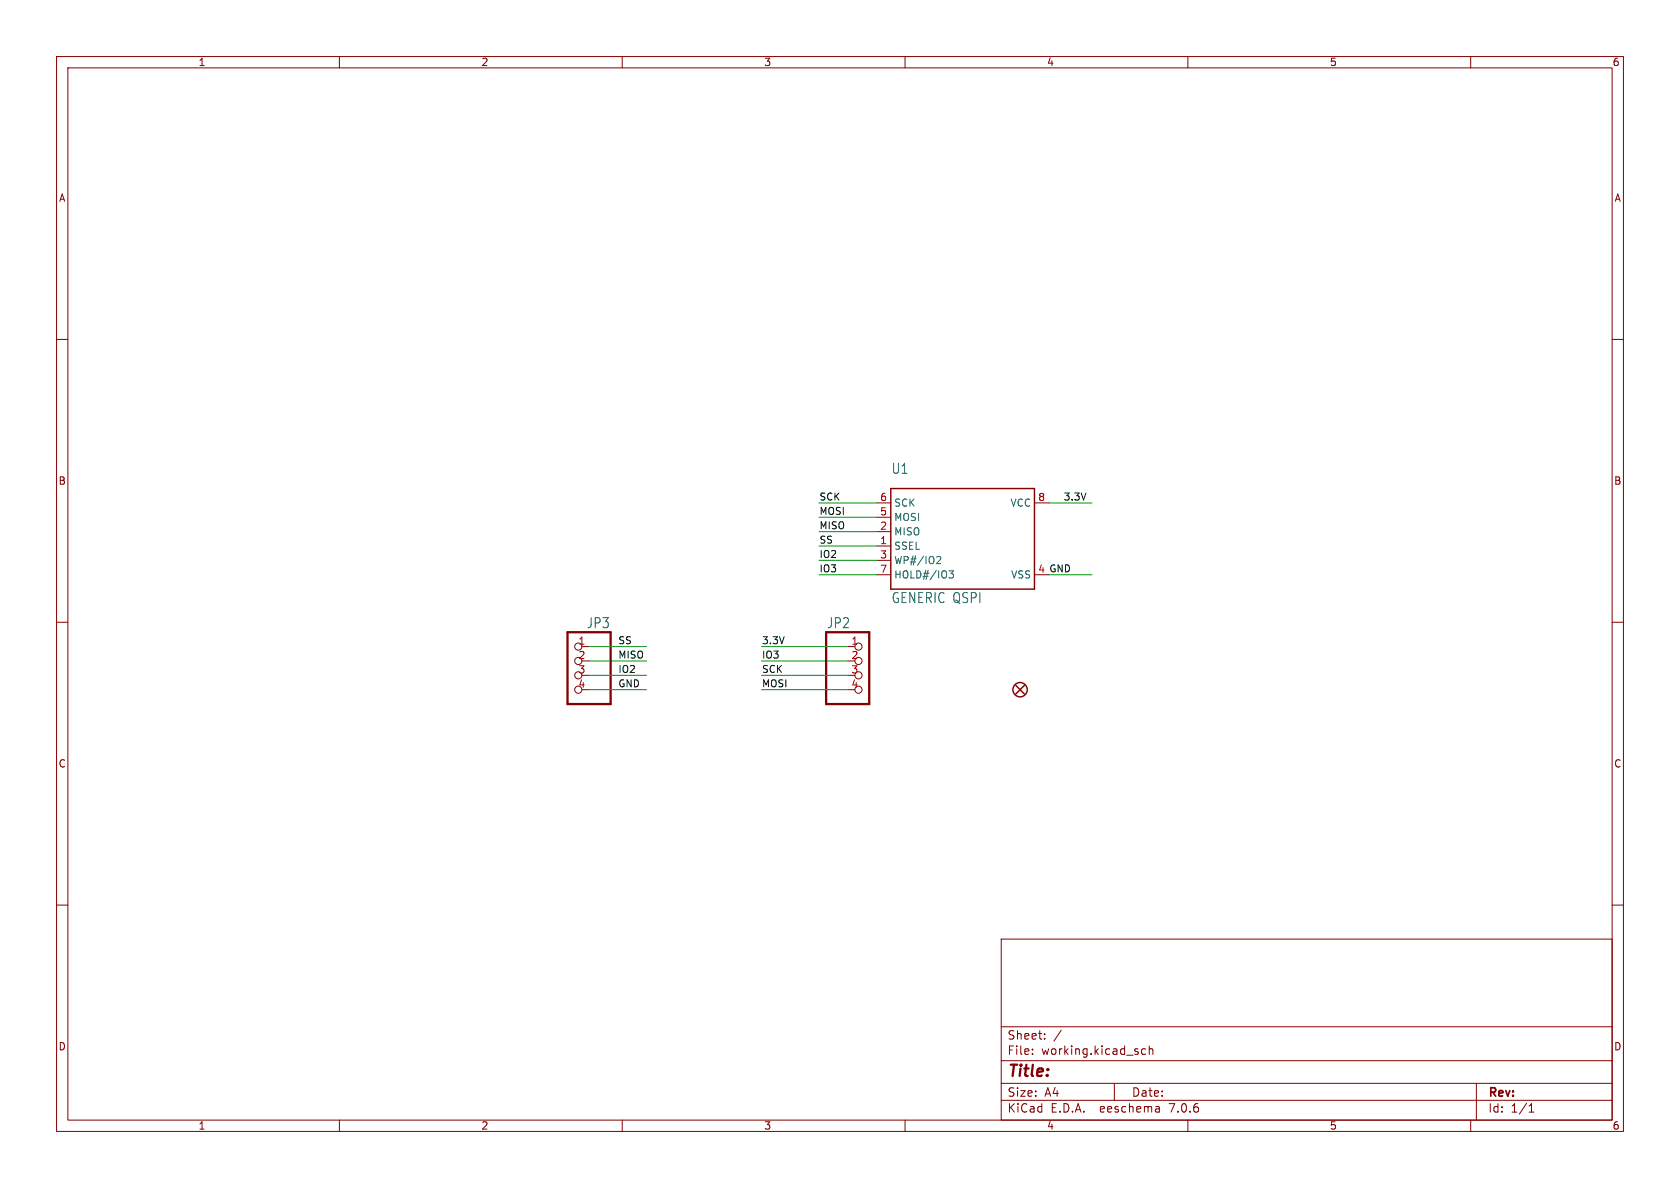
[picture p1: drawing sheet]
(kicad_sch (version 20230121) (generator eeschema)

 (paper "A4")

 (lib_symbols
  (symbol "working-eagle-import:FIDUCIAL_1MM" (in_bom yes) (on_board yes)
   (property "Reference" "FID" (at 0 0 0) (effects (font (size 1.27 1.27)) hide))
   (property "Value" "" (at 0 0 0) (effects (font (size 1.27 1.27)) hide))
   (property "Footprint" "working:FIDUCIAL_1MM" (at 0 0 0) (effects (font (size 1.27 1.27)) hide))
   (property "Datasheet" "" (at 0 0 0) (effects (font (size 1.27 1.27)) hide))
   (property "ki_locked" "" (at 0 0 0) (effects (font (size 1.27 1.27))))
   (symbol "FIDUCIAL_1MM_1_0"
    (polyline (pts (xy -0.762 0.762) (xy 0.762 -0.762)) (stroke (width 0.254) (type solid)) (fill (type none)))
    (polyline (pts (xy 0.762 0.762) (xy -0.762 -0.762)) (stroke (width 0.254) (type solid)) (fill (type none)))
    (circle (center 0 0) (radius 1.27) (stroke (width 0.254) (type solid)) (fill (type none)))))
  (symbol "working-eagle-import:HEADER-1X476MIL" (in_bom yes) (on_board yes)
   (property "Reference" "JP" (at -6.35 8.255 0) (effects (font (size 1.778 1.5113)) (justify left bottom)))
   (property "Value" "" (at -6.35 -7.62 0) (effects (font (size 1.778 1.5113)) (justify left bottom)))
   (property "Footprint" "working:1X04_ROUND_76" (at 0 0 0) (effects (font (size 1.27 1.27)) hide))
   (property "Datasheet" "" (at 0 0 0) (effects (font (size 1.27 1.27)) hide))
   (property "ki_locked" "" (at 0 0 0) (effects (font (size 1.27 1.27))))
   (symbol "HEADER-1X476MIL_1_0"
    (polyline (pts (xy -6.35 -5.08) (xy 1.27 -5.08)) (stroke (width 0.4064) (type solid)) (fill (type none)))
    (polyline (pts (xy -6.35 7.62) (xy -6.35 -5.08)) (stroke (width 0.4064) (type solid)) (fill (type none)))
    (polyline (pts (xy 1.27 -5.08) (xy 1.27 7.62)) (stroke (width 0.4064) (type solid)) (fill (type none)))
    (polyline (pts (xy 1.27 7.62) (xy -6.35 7.62)) (stroke (width 0.4064) (type solid)) (fill (type none)))
    (pin passive inverted (at -2.54 5.08 0) (length 2.54) (name "1" (effects (font (size 0 0)))) (number "1" (effects (font (size 1.27 1.27)))))
    (pin passive inverted (at -2.54 2.54 0) (length 2.54) (name "2" (effects (font (size 0 0)))) (number "2" (effects (font (size 1.27 1.27)))))
    (pin passive inverted (at -2.54 0 0) (length 2.54) (name "3" (effects (font (size 0 0)))) (number "3" (effects (font (size 1.27 1.27)))))
    (pin passive inverted (at -2.54 -2.54 0) (length 2.54) (name "4" (effects (font (size 0 0)))) (number "4" (effects (font (size 1.27 1.27)))))))
  (symbol "working-eagle-import:SPIFLASH_8PIN208MIL" (in_bom yes) (on_board yes)
   (property "Reference" "U" (at -12.7 12.7 0) (effects (font (size 1.778 1.5113)) (justify left bottom)))
   (property "Value" "" (at -12.7 -10.16 0) (effects (font (size 1.778 1.5113)) (justify left bottom)))
   (property "Footprint" "working:SOIC8_208MIL" (at 0 0 0) (effects (font (size 1.27 1.27)) hide))
   (property "Datasheet" "" (at 0 0 0) (effects (font (size 1.27 1.27)) hide))
   (property "ki_locked" "" (at 0 0 0) (effects (font (size 1.27 1.27))))
   (symbol "SPIFLASH_8PIN208MIL_1_0"
    (polyline (pts (xy -12.7 -7.62) (xy -12.7 10.16)) (stroke (width 0.254) (type solid)) (fill (type none)))
    (polyline (pts (xy -12.7 10.16) (xy 12.7 10.16)) (stroke (width 0.254) (type solid)) (fill (type none)))
    (polyline (pts (xy 12.7 -7.62) (xy -12.7 -7.62)) (stroke (width 0.254) (type solid)) (fill (type none)))
    (polyline (pts (xy 12.7 10.16) (xy 12.7 -7.62)) (stroke (width 0.254) (type solid)) (fill (type none)))
    (pin bidirectional line (at -15.24 0 0) (length 2.54) (name "SSEL" (effects (font (size 1.27 1.27)))) (number "1" (effects (font (size 1.27 1.27)))))
    (pin bidirectional line (at -15.24 2.54 0) (length 2.54) (name "MISO" (effects (font (size 1.27 1.27)))) (number "2" (effects (font (size 1.27 1.27)))))
    (pin bidirectional line (at -15.24 -2.54 0) (length 2.54) (name "WP#/IO2" (effects (font (size 1.27 1.27)))) (number "3" (effects (font (size 1.27 1.27)))))
    (pin bidirectional line (at 15.24 -5.08 180) (length 2.54) (name "VSS" (effects (font (size 1.27 1.27)))) (number "4" (effects (font (size 1.27 1.27)))))
    (pin bidirectional line (at -15.24 5.08 0) (length 2.54) (name "MOSI" (effects (font (size 1.27 1.27)))) (number "5" (effects (font (size 1.27 1.27)))))
    (pin bidirectional line (at -15.24 7.62 0) (length 2.54) (name "SCK" (effects (font (size 1.27 1.27)))) (number "6" (effects (font (size 1.27 1.27)))))
    (pin bidirectional line (at -15.24 -5.08 0) (length 2.54) (name "HOLD#/IO3" (effects (font (size 1.27 1.27)))) (number "7" (effects (font (size 1.27 1.27)))))
    (pin bidirectional line (at 15.24 7.62 180) (length 2.54) (name "VCC" (effects (font (size 1.27 1.27)))) (number "8" (effects (font (size 1.27 1.27))))))))


 (wire (pts (xy 114.3 121.92) (xy 104.14 121.92)) (stroke (width 0.1524) (type solid)))
 (wire (pts (xy 185.42 101.6) (xy 193.04 101.6)) (stroke (width 0.1524) (type solid)))
 (wire (pts (xy 134.62 116.84) (xy 149.86 116.84)) (stroke (width 0.1524) (type solid)))
 (wire (pts (xy 134.62 119.38) (xy 149.86 119.38)) (stroke (width 0.1524) (type solid)))
 (wire (pts (xy 144.78 101.6) (xy 154.94 101.6)) (stroke (width 0.1524) (type solid)))
 (wire (pts (xy 134.62 121.92) (xy 149.86 121.92)) (stroke (width 0.1524) (type solid)))
 (wire (pts (xy 144.78 91.44) (xy 154.94 91.44)) (stroke (width 0.1524) (type solid)))
 (wire (pts (xy 104.14 119.38) (xy 114.3 119.38)) (stroke (width 0.1524) (type solid)))
 (wire (pts (xy 154.94 88.9) (xy 144.78 88.9)) (stroke (width 0.1524) (type solid)))
 (wire (pts (xy 104.14 114.3) (xy 114.3 114.3)) (stroke (width 0.1524) (type solid)))
 (wire (pts (xy 134.62 114.3) (xy 149.86 114.3)) (stroke (width 0.1524) (type solid)))
 (wire (pts (xy 154.94 93.98) (xy 144.78 93.98)) (stroke (width 0.1524) (type solid)))
 (wire (pts (xy 185.42 88.9) (xy 193.04 88.9)) (stroke (width 0.1524) (type solid)))
 (wire (pts (xy 114.3 116.84) (xy 104.14 116.84)) (stroke (width 0.1524) (type solid)))
 (wire (pts (xy 154.94 99.06) (xy 144.78 99.06)) (stroke (width 0.1524) (type solid)))
 (wire (pts (xy 144.78 96.52) (xy 154.94 96.52)) (stroke (width 0.1524) (type solid)))

 (label "MOSI" (at 134.62 121.92 0) (fields_autoplaced) (effects (font (size 1.2446 1.2446)) (justify left bottom)))
 (label "3.3V" (at 134.62 114.3 0) (fields_autoplaced) (effects (font (size 1.2446 1.2446)) (justify left bottom)))
 (label "SS" (at 144.78 96.52 0) (fields_autoplaced) (effects (font (size 1.2446 1.2446)) (justify left bottom)))
 (label "IO3" (at 134.62 116.84 0) (fields_autoplaced) (effects (font (size 1.2446 1.2446)) (justify left bottom)))
 (label "MISO" (at 144.78 93.98 0) (fields_autoplaced) (effects (font (size 1.2446 1.2446)) (justify left bottom)))
 (label "SS" (at 109.22 114.3 0) (fields_autoplaced) (effects (font (size 1.2446 1.2446)) (justify left bottom)))
 (label "IO2" (at 109.22 119.38 0) (fields_autoplaced) (effects (font (size 1.2446 1.2446)) (justify left bottom)))
 (label "MISO" (at 109.22 116.84 0) (fields_autoplaced) (effects (font (size 1.2446 1.2446)) (justify left bottom)))
 (label "GND" (at 109.22 121.92 0) (fields_autoplaced) (effects (font (size 1.2446 1.2446)) (justify left bottom)))
 (label "3.3V" (at 187.96 88.9 0) (fields_autoplaced) (effects (font (size 1.2446 1.2446)) (justify left bottom)))
 (label "IO3" (at 144.78 101.6 0) (fields_autoplaced) (effects (font (size 1.2446 1.2446)) (justify left bottom)))
 (label "SCK" (at 144.78 88.9 0) (fields_autoplaced) (effects (font (size 1.2446 1.2446)) (justify left bottom)))
 (label "GND" (at 185.42 101.6 0) (fields_autoplaced) (effects (font (size 1.2446 1.2446)) (justify left bottom)))
 (label "IO2" (at 144.78 99.06 0) (fields_autoplaced) (effects (font (size 1.2446 1.2446)) (justify left bottom)))
 (label "MOSI" (at 144.78 91.44 0) (fields_autoplaced) (effects (font (size 1.2446 1.2446)) (justify left bottom)))
 (label "SCK" (at 134.62 119.38 0) (fields_autoplaced) (effects (font (size 1.2446 1.2446)) (justify left bottom)))

 (symbol (lib_id "working-eagle-import:SPIFLASH_8PIN208MIL") (at 170.18 96.52 0) (unit 1) (in_bom yes) (on_board yes) (dnp no)
  (property "Reference" "U1" (at 157.48 83.82 0) (effects (font (size 1.778 1.5113)) (justify left bottom)))
  (property "Value" "GENERIC QSPI" (at 157.48 106.68 0) (effects (font (size 1.778 1.5113)) (justify left bottom)))
  (property "Footprint" "working:SOIC8_208MIL" (at 170.18 96.52 0) (effects (font (size 1.27 1.27)) hide))
  (property "Datasheet" "" (at 170.18 96.52 0) (effects (font (size 1.27 1.27)) hide)) (pin "1") (pin "2") (pin "3") (pin "4") (pin "5") (pin "6") (pin "7") (pin "8"))

 (symbol (lib_id "working-eagle-import:HEADER-1X476MIL") (at 152.4 119.38 0) (unit 1) (in_bom yes) (on_board yes) (dnp no)
  (property "Reference" "JP2" (at 146.05 111.125 0) (effects (font (size 1.778 1.5113)) (justify left bottom)))
  (property "Value" "HEADER-1X476MIL" (at 146.05 127 0) (effects (font (size 1.778 1.5113)) (justify left bottom) hide))
  (property "Footprint" "working:1X04_ROUND_76" (at 152.4 119.38 0) (effects (font (size 1.27 1.27)) hide))
  (property "Datasheet" "" (at 152.4 119.38 0) (effects (font (size 1.27 1.27)) hide)) (pin "1") (pin "2") (pin "3") (pin "4"))

 (symbol (lib_id "working-eagle-import:HEADER-1X476MIL") (at 101.6 119.38 0) (mirror y) (unit 1) (in_bom yes) (on_board yes) (dnp no)
  (property "Reference" "JP3" (at 107.95 111.125 0) (effects (font (size 1.778 1.5113)) (justify left bottom)))
  (property "Value" "HEADER-1X476MIL" (at 107.95 127 0) (effects (font (size 1.778 1.5113)) (justify left bottom) hide))
  (property "Footprint" "working:1X04_ROUND_76" (at 101.6 119.38 0) (effects (font (size 1.27 1.27)) hide))
  (property "Datasheet" "" (at 101.6 119.38 0) (effects (font (size 1.27 1.27)) hide)) (pin "1") (pin "2") (pin "3") (pin "4"))

 (symbol (lib_id "working-eagle-import:FIDUCIAL_1MM") (at 180.34 121.92 0) (unit 1) (in_bom yes) (on_board yes) (dnp no)
  (property "Reference" "FID1" (at 180.34 121.92 0) (effects (font (size 1.27 1.27)) hide))
  (property "Value" "FIDUCIAL_1MM" (at 180.34 121.92 0) (effects (font (size 1.27 1.27)) hide))
  (property "Footprint" "working:FIDUCIAL_1MM" (at 180.34 121.92 0) (effects (font (size 1.27 1.27)) hide))
  (property "Datasheet" "" (at 180.34 121.92 0) (effects (font (size 1.27 1.27)) hide)))

 (sheet_instances (path "" (page "1"))))
